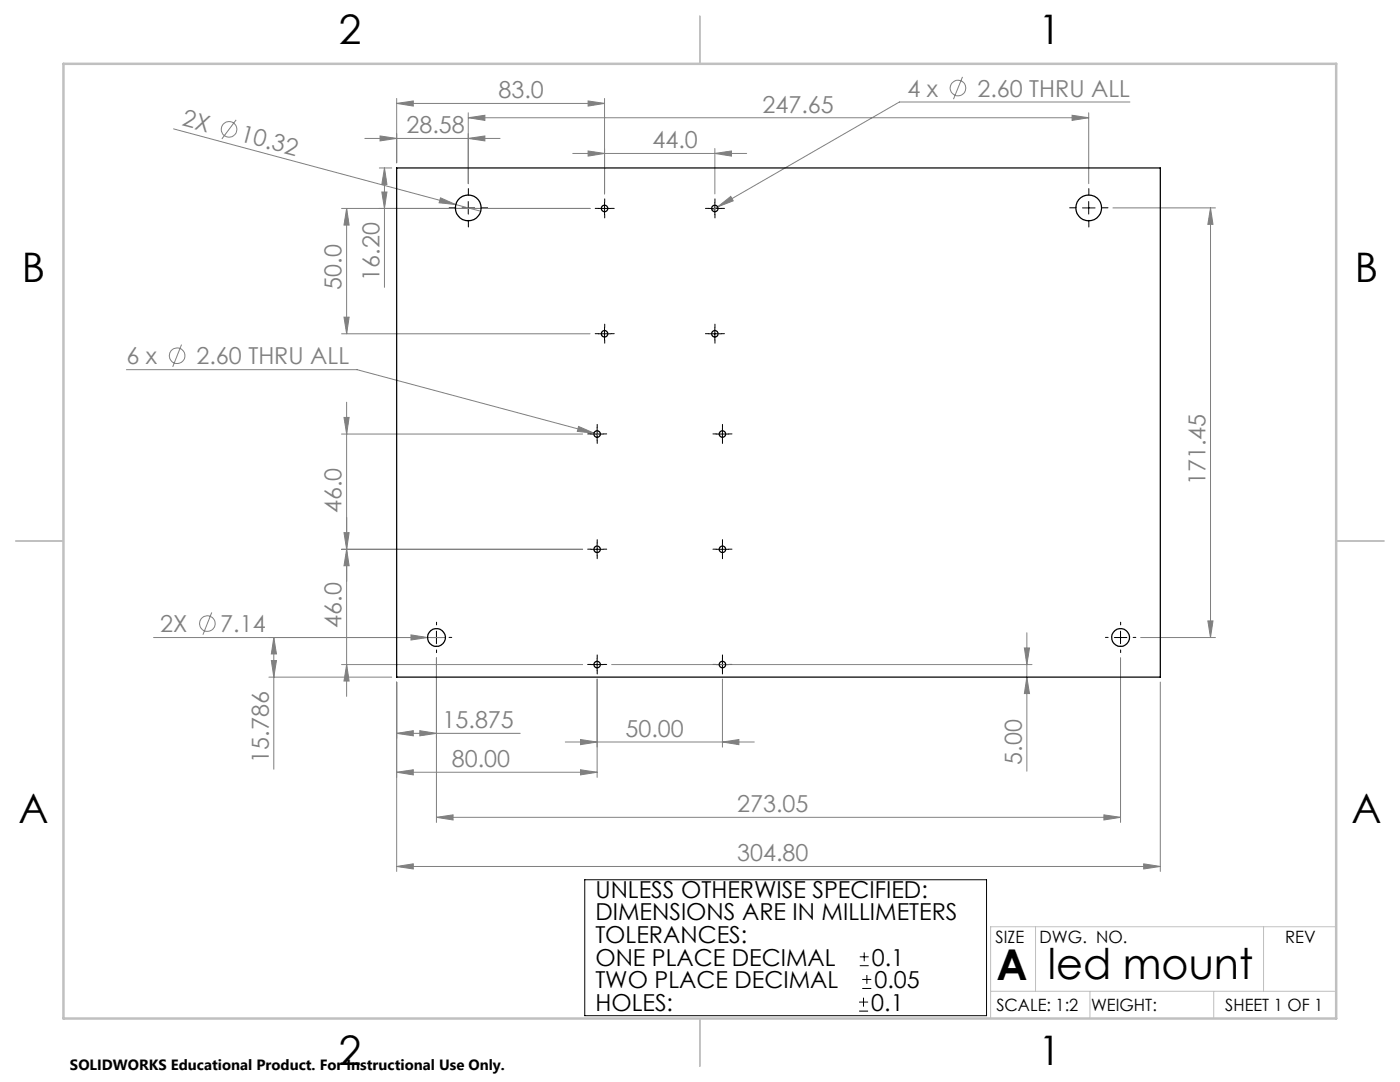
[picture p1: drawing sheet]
<svg xmlns="http://www.w3.org/2000/svg" width="279mm" height="216mm" viewBox="0 0 279 216" stroke-linecap="round" stroke-linejoin="round" font-family="sans-serif">
<g fill="none" stroke="#808080" stroke-width=".2">
<path d="M79.2 19.6v12.9M120.6 19.6v19.1M192.1 15.3l-1.8 4.5M34.6 25.7l56.3 15.1M47.1 23.9l-2.8 3.8M72.8 27.6h27M75.7 33.5h2.5M75.8 27.1l3.4 .5-3.4 .5zM76.2 38.3h1l-.5 3.3zM76.7 33.5v23.8M76.7 33.5l.5 3.3h-1zM79.2 20.6l3.3-.5v1.1z"/>
<path d="M79.2 20.6h41.4M87.9 39.5l3 1.3-3.3-.3zM93.5 27.6l3.3-.5v1zM93.5 23.5l3.3-.5v1zM93.5 22.5v14.2M93.5 23.5h123.8M114.3 30.6h34.7M117.4 20.1l3.2 .5-3.2 .6zM117.4 30.1l3.2 .5-3.2 .6zM142.7 30.6l3.3-.5v1.1zM142.7 29.6v9.1M214 23l3.3 .5-3.3 .5z"/>
<path d="M217.3 22.5v14.2M225.5 20.4h-46l-36.3 20.9M68.2 41.6h49.6M69.2 41.6v25M69.2 41.6l.5 3.3h-1zM90.9 40.8l5.1 1.4M143.2 41.3l2.6-2.1 .5 .9zM143.2 41.3l-1.1 .6M222.1 41.5h20.5M241.6 41.5l.5 3.3h-1zM241.6 41.5v85.7M25.2 73.8h46.1l47.2 12.6"/>
<path d="M36.2 68.8l-1.7 4.4M68.2 66.6h49.6M68.7 63.3h1l-.5 3.3zM68.2 86.6h48.1M68.7 83.3h1l-.5 3.3zM69.2 80.3v58.7M115.5 85.1l3 1.3-3.3-.3zM118.5 86.4l1.3 .4M68.2 109.6h48.1M68.7 106.3h1l-.5 3.3zM69.2 109.6l.5 3.3h-1zM30.7 127.2h58.2"/>
<path d="M42.3 122.2l-1.8 4.4M53.7 135.1h24.5M54.2 131.8h1l-.6 3.3zM54.6 127.2v26.3M54.6 127.2l.6 3.3h-1zM68.2 132.6h48.1M69.2 132.6l.5 3.3h-1zM79.2 136.1v37.8M82 126.7l3.3 .5-3.3 .5zM87.1 131.2v32.9M119.2 135.5v19.6M122.1 132.6h83.9"/>
<path d="M144.2 135.5v13.6M204.4 129.3h1.1l-.6 3.3zM204.9 126.3v27.6M204.9 135.1l.6 3.3h-1.1zM223.6 131.2v32.9M227.6 127.2h15M231.6 136.1v37.8M241.1 123.9h1l-.5 3.3zM79.2 154.1l3.3-.5v1zM79.2 146.3l3.3-.5v1zM79.2 154.1h40M79.2 146.3h24.6"/>
<path d="M83.8 145.8l3.3 .5-3.3 .5zM112.8 148.1h37.7M115.9 153.6l3.3 .5-3.3 .5zM115.9 147.6l3.3 .5-3.3 .5zM144.2 148.1l3.3-.5v1zM79.2 172.9l3.3-.5v1zM79.2 172.9h152.4M87.1 163.1l3.3-.5v1zM87.1 163.1h136.5M220.3 162.6l3.3 .5-3.3 .5zM228.2 172.4l3.4 .5-3.4 .5z"/>
<circle cx="191.2" cy="17.6" r="1.55"/>
<circle cx="45.7" cy="25.8" r="1.56"/>
<circle cx="35.3" cy="71" r="1.56"/>
<circle cx="41.4" cy="124.4" r="1.56"/>
</g>
<g fill="none" stroke="#000" stroke-width=".2">
<path d="M92.2 41.5h2.5M93.5 40.2v2.5M119.4 41.6h2.5M120.7 40.4v2.5M141.4 41.6h2.5M142.7 40.4v2.5M216 41.5h2.5M217.3 40.2v2.5M119.4 66.6h2.5M120.7 65.3v2.5M141.4 66.6h2.5M142.7 65.3v2.5"/>
<path d="M117.9 86.6h2.5M119.2 85.3v2.5M142.9 86.6h2.5M144.2 85.3v2.5M117.9 109.6h2.5M119.2 108.3v2.5M142.9 109.6h2.5M144.2 108.3v2.5M85.9 127.2h2.5M87.1 125.9v2.5M117.9 132.6h2.5M119.2 131.3v2.5"/>
<path d="M142.9 132.6h2.5M144.2 131.3v2.5M222.4 127.2h2.5M223.6 125.9v2.5M116.7 175.5h80.2v27.2h-80.2zM171.4 200h1.8M171.6 192.7h1.8M171.6 190.9h1.8M172.1 197.2h1.8M172.1 195.4h1.8M172.3 199.1v1.8M172.5 190v1.8"/>
<path d="M173 194.6v1.7M171.4 201.8h1.8"/>
</g>
<g fill="none" stroke="#000" stroke-width=".2" stroke-dasharray="15.2 1.3 1.3 1.3">
<path d="M93.5 39v-1.4M217.3 39v-1.4M91 41.5h-1.4M93.5 44v1.3M96 41.5h1.3M119.4 41.6h-.6M120.7 40.3v-.6M120.7 42.8v.7M121.9 41.6h.7M141.4 41.6h-.6M142.7 40.3v-.6M142.7 42.8v.7"/>
<path d="M143.9 41.6h.7M214.8 41.5h-1.3M217.3 44v1.3M219.8 41.5h1.3M119.4 66.6h-.6M120.7 65.3v-.6M120.7 67.8v.7M121.9 66.6h.7M141.4 66.6h-.6M142.7 65.3v-.6M142.7 67.8v.7M143.9 66.6h.7"/>
<path d="M117.9 86.6h-.6M119.2 85.3v-.6M119.2 87.8v.7M120.4 86.6h.7M142.9 86.6h-.6M144.2 85.3v-.6M144.2 87.8v.7M145.4 86.6h.7M117.9 109.6h-.6M119.2 108.3v-.6M119.2 110.8v.7M120.4 109.6h.7"/>
<path d="M142.9 109.6h-.6M144.2 108.3v-.6M144.2 110.8v.7M145.4 109.6h.7M84.6 127.2h-.5M87.1 124.7v-.5M87.1 129.7v.5M89.6 127.2h.6M117.9 132.6h-.6M119.2 131.3v-.6M119.2 133.8v.7M120.4 132.6h.7"/>
<path d="M142.9 132.6h-.6M144.2 131.3v-.6M144.2 133.8v.7M145.4 132.6h.7M221.1 127.2h-.5M223.6 124.7v-.5M223.6 129.7v.5M226.1 127.2h.6"/>
</g>
<path d="M197.7 197.8h69M206.7 184.9v12.9M217.5 197.8v5.4M242.2 197.8v5.4M252.2 184.9v12.9M266.7 184.9h-69v18.3" fill="none" stroke="#c0c0c0" stroke-width=".2"/>
<path d="M139.7 3.2v9.5M3.1 107.9h9.6M266.7 107.9h9.5M139.7 203.2v9.6" fill="none" stroke="#c0c0c0" stroke-width=".25"/>
<path d="M12.7 12.7h254v190.5h-254z" fill="none" stroke="#c0c0c0" stroke-width=".5"/>
<g fill="#808080">
<path d="M87.9 39.5l3 1.3-3.3-.3z"/>
<path d="M82 126.7l3.3 .5-3.3 .5z"/>
<path d="M142.7 30.6l3.3-.5v1.1zM117.4 30.1l3.2 .5-3.2 .6z"/>
<path d="M79.2 172.9l3.3-.5v1zM228.2 172.4l3.4 .5-3.4 .5zM87.1 163.1l3.3-.5v1zM220.3 162.6l3.3 .5-3.3 .5zM93.5 23.5l3.3-.5v1zM214 23l3.3 .5-3.3 .5zM115.9 147.6l3.3 .5-3.3 .5zM144.2 148.1l3.3-.5v1zM143.2 41.3l3.1-1.2-.5-.9zM115.5 85.1l-.3 1 3.3 .3z"/>
<path d="M115.9 153.6l3.3 .5-3.3 .5zM79.2 154.1l3.3-.5v1zM83.8 145.8l3.3 .5-3.3 .5zM79.2 146.3l3.3-.5v1zM93.5 27.6l3.3-.5v1zM75.8 27.1l3.4 .5-3.4 .5zM117.4 20.1l3.2 .5-3.2 .6zM79.2 20.6l3.3-.5v1.1z"/>
<path d="M241.1 123.9h1l-.5 3.3zM241.6 41.5l.5 3.3h-1zM69.2 132.6l.5 3.3h-1zM68.7 106.3h1l-.5 3.3zM69.2 109.6l.5 3.3h-1zM68.7 83.3h1l-.5 3.3z"/>
<path d="M204.4 129.3h1.1l-.6 3.3zM204.9 135.1l.6 3.3h-1.1zM54.6 127.2l.6 3.3h-1zM54.2 131.8h1l-.6 3.3zM69.2 41.6l.5 3.3h-1zM68.7 63.3h1l-.5 3.3zM76.7 33.5l.5 3.3h-1zM76.2 38.3h1l-.5 3.3z"/>
</g>
<g fill="none" stroke="#000" stroke-width=".25">
<path d="M79.2 33.5h152.4v101.6h-152.4z"/>
<circle cx="93.5" cy="41.5" r="2.58"/>
<circle cx="120.6" cy="41.6" r=".66"/>
<circle cx="142.7" cy="41.6" r=".66"/>
<circle cx="217.3" cy="41.5" r="2.58"/>
<circle cx="120.7" cy="66.6" r=".64"/>
<circle cx="142.7" cy="66.6" r=".64"/>
<circle cx="119.2" cy="86.6" r=".64"/>
<circle cx="144.2" cy="86.6" r=".64"/>
<circle cx="119.2" cy="109.6" r=".64"/>
<circle cx="144.2" cy="109.6" r=".64"/>
<circle cx="87.1" cy="127.2" r="1.78"/>
<circle cx="119.2" cy="132.6" r=".64"/>
<circle cx="144.2" cy="132.6" r=".64"/>
<circle cx="223.6" cy="127.2" r="1.78"/>
</g>
<g font-size="8.5">
<text x="198.9" y="195.5">A</text>
<text x="209.1" y="195.4">led mount</text>
</g>
<g font-size="8.1">
<text x="67.6" y="8.9">2</text>
<text x="207.3" y="8.9">1</text>
<text x="4.4" y="56.2">B</text>
<text x="270.4" y="56.2">B</text>
<text x="3.7" y="164.1">A</text>
<text x="269.7" y="164.1">A</text>
<text x="67.6" y="212.4">2</text>
<text x="207.3" y="212.4">1</text>
</g>
<g font-size="4.7" fill="#808080">
<text x="99.5" y="19.6">83.0</text>
<text x="152.2" y="22.5">247.65</text>
<text x="181.1" y="19.3">4 x</text>
<text x="195.1" y="19.3">2.60 THRU ALL</text>
<text x="36.2" y="25" transform="rotate(15 36.2 25)">2X</text>
<text x="47.8" y="28.1" transform="rotate(15 47.8 28.1)">10.32</text>
<text x="81.1" y="26.6">28.58</text>
<text x="130.2" y="29.6">44.0</text>
<text x="68.2" y="57.8" transform="rotate(-90 68.2 57.8)">50.0</text>
<text x="75.7" y="56" transform="rotate(-90 75.7 56)">16.20</text>
<text x="25.2" y="72.7">6 x</text>
<text x="39.2" y="72.7">2.60 THRU ALL</text>
<text x="240.6" y="96.8" transform="rotate(-90 240.6 96.8)">171.45</text>
<text x="68.2" y="102.4" transform="rotate(-90 68.2 102.4)">46.0</text>
<text x="68.2" y="125.2" transform="rotate(-90 68.2 125.2)">46.0</text>
<text x="32" y="126.1">2X</text>
<text x="44" y="126.1">7.14</text>
<text x="88.3" y="145.3">15.875</text>
<text x="124.8" y="147">50.00</text>
<text x="53.7" y="152.2" transform="rotate(-90 53.7 152.2)">15.786</text>
<text x="90.2" y="153.1">80.00</text>
<text x="203.9" y="152.6" transform="rotate(-90 203.9 152.6)">5.00</text>
<text x="147.1" y="162.1">273.05</text>
<text x="147.1" y="171.9">304.80</text>
</g>
<g font-size="4.7">
<text x="118.8" y="179.1">UNLESS OTHERWISE SPECIFIED:</text>
<text x="118.8" y="183.6">DIMENSIONS ARE IN MILLIMETERS</text>
<text x="118.8" y="188.1">TOLERANCES:</text>
<text x="118.8" y="197.2">TWO PLACE DECIMAL</text>
<text x="118.8" y="192.7">ONE PLACE DECIMAL</text>
<text x="174" y="192.7">0.1</text>
<text x="174.5" y="197.2">0.05</text>
<text x="118.8" y="201.7">HOLES:</text>
<text x="173.9" y="201.7">0.1</text>
</g>
<g font-size="3.4">
<text x="198.7" y="188.1">SIZE</text>
<text x="207.5" y="188.1">DWG. NO.</text>
<text x="256.5" y="188.2">REV</text>
<text x="198.8" y="201.7">SCALE: 1:2</text>
<text x="217.7" y="201.8">WEIGHT:</text>
<text x="244.5" y="201.7">SHEET 1 OF 1</text>
</g>
<text font-size="3" x="14" y="213.5">SOLIDWORKS Educational Product. For Instructional Use Only.</text>
</svg>
